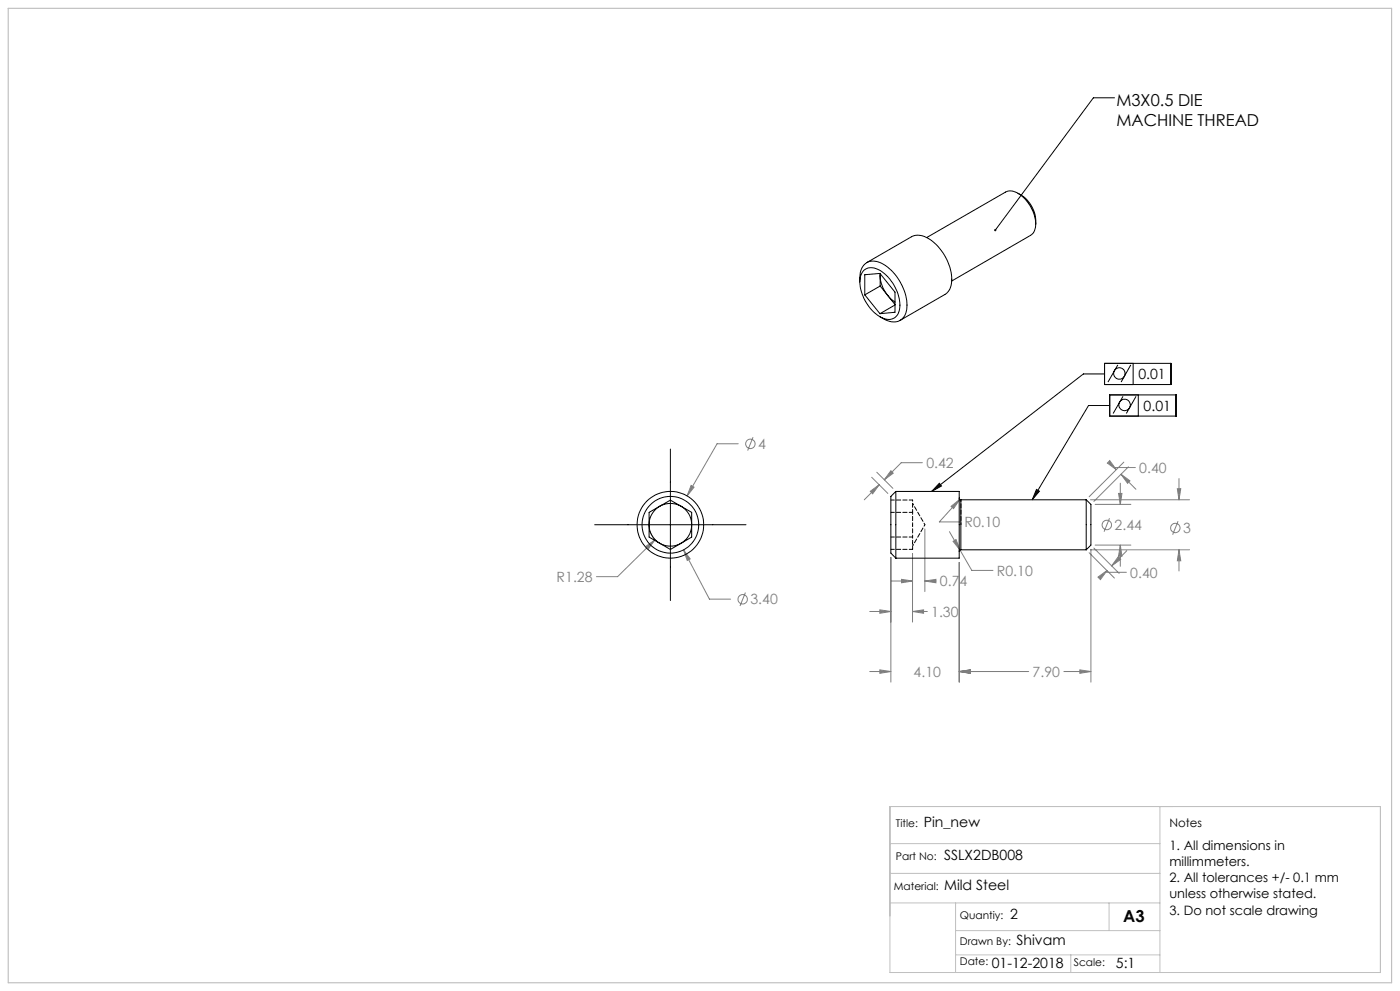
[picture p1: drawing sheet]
<svg xmlns="http://www.w3.org/2000/svg" width="420mm" height="297mm" viewBox="0 0 420 297" stroke-linecap="round" stroke-linejoin="round" font-family="sans-serif">
<g fill="none" stroke="#808080" stroke-width=".3">
<path d="M221.5 133h-6.4l-9 15.6M225.9 131l-1.6 4M276.7 138.7h-6.3l-5.1 5.1M332.9 138l2 2.8-2.7-2zM337.1 138.5l-10.4 10.4M338.5 139.9l-10.3 10.4M195 159.2l.7 1.5 1.2 1.4M207.3 145.5l.9 .5-2.1 2.6zM261.1 147.2l2.7-1.9-2 2.7zM261.5 143l4.8 4.9M263 141.5l4.9 4.9M263.8 145.3l-4.5 4.5"/>
<path d="M267.3 141.1l.7 .7-2.7 2zM277.5 158.5v18.8M284.8 159.3l6.7 11.7h6.4M285.3 151.8l2.6-2.2-1.8 2.8zM287.9 149.6l-6.1 6.8h6.3M327.1 149.8h29.8M328.5 151.2h10.8M332.8 155.3l-1.6 4M335.6 147.9h1l-.5 3.3zM336.1 144.8v6.4M336.3 142.1l2.7 2-.7 .7zM336.3 142.1l4.5 4.5"/>
<path d="M340.6 140.1h-6.3l.6 .7M353.2 146.5h1l-.5 3.3zM353.4 156.2l-1.6 4.1M353.7 143.4v6.4M193.9 163.7l2.6-2-1.9 2.7zM196.5 161.7l-11.2 11.1h-6.4M205.1 164.8l7.7 14.8h6.4M205.1 164.8l1.9 2.7-.8 .5zM223.6 177.6l-1.6 4M267.3 167v37.4M267.4 174.1h6.4M270.5 173.6l3.3 .5-3.3 .6z"/>
<path d="M273.8 165.9v20.5M277.5 174.1h3.3M277.5 174.1l3.3-.5v1.1zM285.9 162.2l.9-.5 1.2 3.1zM287.8 168.6v35.8M326.7 165.7l7.6 7.5M327.1 164.8h29.8M327.3 164.6v39.8M328.2 164.2l7.5 7.6M328.5 163.4h10.8M329.4 173l2.7-2-2 2.7zM332.1 171l-.5 .5h6.3"/>
<path d="M335.5 166.9l.7 .7-2.7 2zM336.1 163.4l.5 3.3h-1zM336.1 163.4v6.3M338 165.1l-4.5 4.5M353.7 164.8l.5 3.3h-1zM353.7 164.8v6.3M260.9 183.3h6.4M263.9 182.8l3.4 .5-3.4 .5zM273.8 183.3h4.4M273.8 183.3l3.3-.5v1zM260.9 201.3h6.4M263.9 200.8l3.4 .5-3.4 .5z"/>
<path d="M287.8 201.3l3.3-.5v1zM287.8 201.3h20.8M319.2 201.3h8.1M324 200.8l3.3 .5-3.3 .5z"/>
<circle cx="225.1" cy="133" r="1.42"/>
<circle cx="332" cy="157.3" r="1.41"/>
<circle cx="352.6" cy="158.2" r="1.41"/>
<circle cx="222.8" cy="179.6" r="1.41"/>
</g>
<g fill="none" stroke="#000" stroke-width=".3">
<path d="M334.4 29.3h-6.4l-29.4 39.7M331.4 108.9h19.9v6.3h-19.9zM331.4 112.1h-6.4l-45.5 35.2M332.9 118.4h19.9v6.3h-19.9zM335.4 109.4l-3 5.1M336.9 118.8l-3 5.1M339.2 109.4l-2.9 5.1M339.9 108.9v6.3M340.8 118.8l-2.9 5.1M341.5 118.4v6.3M201.1 134.6v45.4M332.9 121.5h-6.3l-16.9 28.3"/>
<path d="M178.4 157.3h45.4M281.8 144.8l.6 .9-2.9 1.6zM310.9 146.7l.9 .5-2.1 2.6z"/>
<circle cx="335.8" cy="111.9" r="1.71"/>
<circle cx="337.4" cy="121.4" r="1.71"/>
</g>
<path d="M267 252.8h81M267 241.7h147.1v49.8h-147.1zM348 241.7v49.8M267 261.8h81M267 270.6h81M286.7 270.6v20.9M286.7 278.9h61.3M332.7 270.6v8.3M286.7 286.2h61.3M321.2 286.2v5.3" fill="none" stroke="#c0c0c0" stroke-width=".3"/>
<path d="M2.5 2.5h415v292h-415z" fill="none" stroke="#c0c0c0" stroke-width=".35"/>
<g fill="#000">
<path d="M298.3 68.7a.34 .34 0 0 1 .5 0 .34 .34 0 0 1 0 .5 .34 .34 0 0 1-.4 0l.2-.2-.2 .2z"/>
<path d="M310.9 146.7l.9 .5-2.1 2.6zM281.8 144.8l.6 .9-2.9 1.6z"/>
</g>
<path d="M193.9 163.7l.7 .7 1.9-2.7zM205.1 164.8l1.1 3.2 .8-.5zM207.3 145.5l-1.2 3.1 2.1-2.6zM353.2 146.5h1l-.5 3.3zM353.7 164.8l.5 3.3h-1zM285.3 151.8l.8 .6 1.8-2.8zM285.9 162.2l2.1 2.6-1.2-3.1zM329.4 173l2.7-2-2 2.7zM335.5 166.9l.7 .7-2.7 2zM336.3 142.1l2.7 2-.7 .7zM332.9 138l2 2.8-2.7-2zM277.5 174.1l3.3-.5v1.1zM270.5 173.6l3.3 .5-3.3 .6zM267.3 141.1l.7 .7-2.7 2zM261.1 147.2l2.7-1.9-2 2.7zM263.9 182.8l3.4 .5-3.4 .5zM273.8 183.3l3.3-.5v1zM287.8 201.3l3.3-.5v1zM324 200.8l3.3 .5-3.3 .5zM263.9 200.8l3.4 .5-3.4 .5zM287.8 201.3l3.3-.5v1zM335.6 147.9h1l-.5 3.3zM336.1 163.4l.5 3.3h-1z" fill="#808080"/>
<g fill="none" stroke="#000" stroke-width=".3">
<path d="M305.4 57.9a9.7 9.7 0 0 1 5.3 9.2M260 78.7l13.5-7.8a5.8 5.8 0 0 1 6.3 1.4 14.9 14.9 0 0 1 5.5 13.2l-.6 1.6-1 1-13.7 7.9M310.7 67.1a11.2 11.2 0 0 0-6.5-9.7l-1.4-.2-1.1 .4-23.7 13.6M310.7 67.1a3.7 3.7 0 0 1-1.6 3.5l-23.6 13.6M258 84.5a5.9 5.9 0 0 1 2-5.8 5.7 5.7 0 0 1 6.3 1.4 15.3 15.3 0 0 1 5.7 12.6 4.1 4.1 0 0 1-6.3 3.2l-1.7-1M259.2 81a4.5 4.5 0 0 1 5.7 .7 12.7 12.7 0 0 1 4.9 11.4 3.4 3.4 0 0 1-5.4 2 12.7 12.7 0 0 1-6.3-12l.6-1.4zM259.4 88.4v-6.1l4.6-.4 4.5 5.7v6l-4.5 .4M259.4 88.4l4.6 5.6M264.1 82v3.7M264.1 85.7l-4.7 2.7M264.1 85.7l2.2 2.8M264.1 82.1a9.4 9.4 0 0 0 2.2 6.4"/>
<path d="M266.3 88.5l2.2 2M266.3 88.5l2.2 2.8M268.5 91.4l-4.5 2.6M194.7 153.6l6.4-3.7 6.4 3.7v7.4l-6.4 3.7-6.4-3.7zM268.7 147.3v20M268.7 147.3h19.1v20h-19.1M268.7 147.3l-1.4 1.5v17l1.4 1.5M287.8 149.3l.5 .5M288.3 149.8v15M288.3 149.8h37.6M325.9 149.8v15M325.9 149.8l1.4 1.4v12.2l-1.4 1.4"/>
<path d="M288.3 164.8l-.5 .5M288.3 164.8h37.6"/>
<circle cx="201.1" cy="157.3" r="10"/>
<circle cx="201.1" cy="157.3" r="8.5"/>
<circle cx="201.1" cy="157.3" r="6.4"/>
</g>
<path d="M273.8 157.3v-3.7M288.3 157.3v-7.5M273.8 160.9v-3.6" fill="none" stroke="#000" stroke-width=".3" stroke-dasharray="1.3 .6" stroke-dashoffset=".7"/>
<path d="M273.8 153.6h-6.5M273.8 149.9h-6.5M273.8 160.9h-6.5M273.8 164.6h-6.5" fill="none" stroke="#000" stroke-width=".3" stroke-dasharray="1.3 .6" stroke-dashoffset=".2"/>
<path d="M273.8 151.7v1.9M273.8 149.9v1.8M273.8 160.9v1.9M273.8 162.8v1.8" fill="none" stroke="#000" stroke-width=".3" stroke-dasharray="1.3 .6" stroke-dashoffset=".9"/>
<path d="M277.5 157.3l-3.7-6.4M273.8 163.7l3.7-6.4" fill="none" stroke="#000" stroke-width=".3" stroke-dasharray="1.3 .6" stroke-dashoffset=".8"/>
<g font-size="4.9">
<text x="334.9" y="31.7">M3X0.5 DIE</text>
<text x="334.9" y="37.6">MACHINE THREAD</text>
<text x="337" y="276.5">A3</text>
</g>
<g font-size="4.2">
<text x="341.5" y="113.7">0.01</text>
<text x="343.1" y="123.1">0.01</text>
<text x="277.1" y="247.9">Pin_new</text>
<text x="283.2" y="257.7">SSLX2DB008</text>
<text x="283.2" y="266.8">Mild Steel</text>
<text x="303" y="275.3">2</text>
<text x="304.9" y="283.2">Shivam</text>
<text x="297.6" y="290.1">01-12-2018</text>
<text x="334.8" y="290.2">5:1</text>
</g>
<g font-size="4.2" fill="#808080">
<text x="227.5" y="134.6">4</text>
<text x="277.9" y="140.3">0.42</text>
<text x="341.8" y="141.7">0.40</text>
<text x="289.3" y="158">R0.10</text>
<text x="334.4" y="158.9">2.44</text>
<text x="354.9" y="159.8">3</text>
<text x="299.1" y="172.5">R0.10</text>
<text x="339.1" y="173.1">0.40</text>
<text x="167" y="174.4">R1.28</text>
<text x="282" y="175.7">0.74</text>
<text x="225.2" y="181.1">3.40</text>
<text x="279.4" y="184.9">1.30</text>
<text x="274.1" y="202.9">4.10</text>
<text x="309.8" y="202.9">7.90</text>
</g>
<g font-size="3.9">
<text x="350.8" y="254.6">1. All dimensions in</text>
<text x="350.8" y="259.5">millimmeters.</text>
<text x="350.8" y="264.4">2. All tolerances +/- 0.1 mm</text>
<text x="350.8" y="269.3">unless otherwise stated.</text>
<text x="350.8" y="274.2">3. Do not scale drawing</text>
</g>
<text font-size="3.5" x="350.8" y="247.9">Notes</text>
<g font-size="3.2">
<text x="268.8" y="247.9">Title:</text>
<text x="268.8" y="257.7">Part No:</text>
<text x="268.1" y="266.8">Material:</text>
<text x="288" y="275.3">Quantiy:</text>
<text x="288" y="283.2">Drawn By:</text>
<text x="288" y="289.3">Date:</text>
<text x="322.2" y="289.5">Scale:</text>
</g>
</svg>
